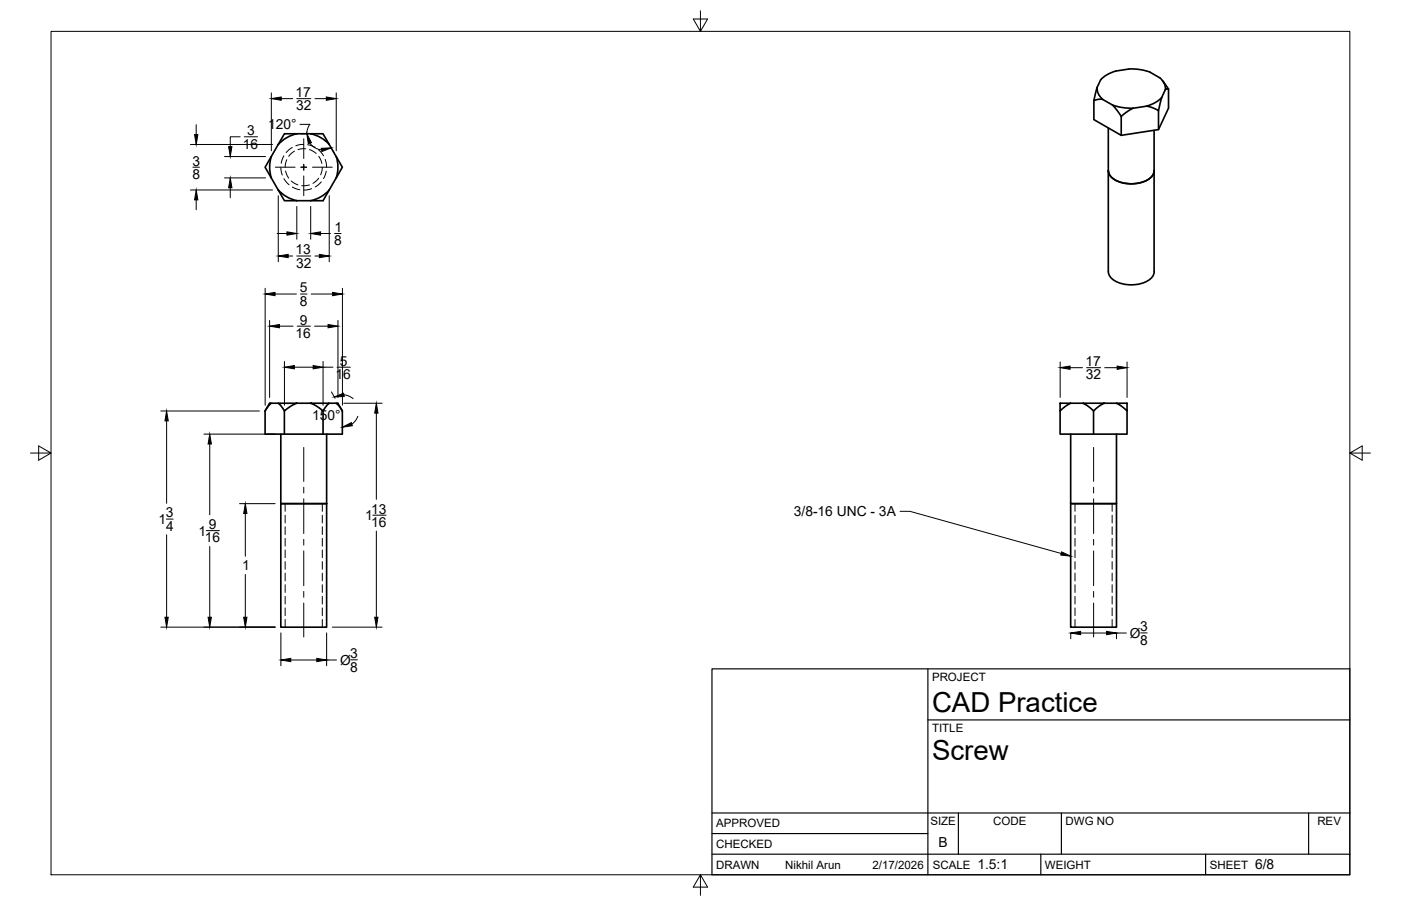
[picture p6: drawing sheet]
<svg xmlns="http://www.w3.org/2000/svg" width="432mm" height="279mm" viewBox="0 0 432 279" stroke-linecap="round" stroke-linejoin="round" font-family="sans-serif">
<!-- layer: Visible -->
<g fill="none" stroke="#000" stroke-width=".51">
<path d="M338.2 27l.2 1.6 1.5 2M341.6 39.5v44.3M342.9 32.4l2.7 3.5M342.9 32.4a16.8 16.8 0 0 0 6.4 1M343.9 21.9l4.2-.6a16.8 16.8 0 0 1 6.3 .9l3.1 1.8M343.9 21.9a9.8 9.8 0 0 0-4.6 2.7l-1.3 2.7-.9 3.8 1.4-.5h1.3l3.1 1.8M345.6 35.9v5.8M349.2 33.4l-2.1 1.2-1.5 1.3M357.1 34.1v5.9M357.5 24l1.5 2 .2 1.7M358.1 30.1l-.9 3.5a.37 .37 0 0 1-.3 .5 .37 .37 0 0 1-.5-.3l-2.9-1.1-4.3 .7M358.1 30a9.8 9.8 0 0 1-4.7 2.7"/>
<path d="M358.3 24.8l1.9 2.7-.5-.1-.5 .3-1.1 2.4M360.2 27.5v5.8l-3.1 6.7-11.5 1.7-8.5-4.8v-5.8M83.6 48.3l-1.3 2.2a1.26 1.26 0 0 0 0 2.1l1.3 2.3M83.6 54.9l2.1 3.7M83.6 48.3a10.5 10.5 0 0 0 0 6.6M85.7 44.6l1.3-2.3a1.24 1.24 0 0 1 1.8-1h9.5a1.25 1.25 0 0 1 1.8 .9l1.4 2.4M85.7 58.6l1.3 2.2a1.24 1.24 0 0 0 1.8 1.1h2.7M85.7 44.6l-2.1 3.7M85.8 58.6a10.5 10.5 0 0 0 5.7 3.3M91.5 41.3a10.5 10.5 0 0 0-5.7 3.3M95.8 41.3a10.5 10.5 0 0 1 5.7 3.3M101.5 58.6l-1.3 2.2a1.24 1.24 0 0 1-1.8 1.1h-2.6"/>
<path d="M101.5 44.6l2.1 3.7M101.5 58.6a10.5 10.5 0 0 1-5.7 3.3M103.6 48.3l1.3 2.2a1.26 1.26 0 0 1 0 2.1l-1.3 2.3M103.6 54.9l-2.1 3.7M103.6 48.3a10.5 10.5 0 0 1 0 6.6M341.6 52.6a5.1 5.1 0 0 0 4.8 3.9 8.9 8.9 0 0 0 9-2.6l.3-1.3M355.7 40.2v43.6M91.5 61.9h4.3M341.6 83.8a5.1 5.1 0 0 0 4.8 3.8 8.9 8.9 0 0 0 9-2.5l.3-1.3M81.7 126.7v7.2h23.8v-7.2M83.1 124.4h.5l-.9 .9-1 1.4zM83.6 124.4h2.1"/>
<path d="M86.6 133.9v21.4M87.7 126.7v7.2M91.5 124.4h-5.8l1.6 1.8a.42 .42 0 0 0 .4 .4 .42 .42 0 0 0 .5-.3l1.7-1.2 1.6-.7h4.3M95.8 124.4h5.7l-1.6 1.8a.42 .42 0 0 1-.4 .4 .42 .42 0 0 1-.4-.3l-1.7-1.2zM99.6 126.7v7.2M100.7 133.9v21.4M101.5 124.4h2.1M103.6 124.4h.5l1.4 2.3-1-1.4zM326.7 124.4h3.3l-1.4 .7-1.9 1.6zM326.7 126.7v7.2h20.7v-7.2M330 133.9v21.4h14.1v-21.4M330 124.4h3.8"/>
<path d="M333.8 124.4h6.5l-2.7 1.8a.52 .52 0 0 1-.5 .4 .52 .52 0 0 1-.5-.3l-1.6-1.2zM337 126.7v7.2M340.3 124.4h3.8M344.1 124.4h3.3v2.3l-1.9-1.6zM86.6 155.3h14.1M86.6 155.3v38.1h14.1v-38.1M330 155.3h14.1v38.1h-14.1z"/>
</g>
<!-- layer: Hidden -->
<g fill="none" stroke="#000" stroke-width=".31">
<path d="M86.6 51.6l.4 2.4M87.5 48l-.8 2.4M87.5 55.1l1.6 1.9M90.1 45.5l-1.9 1.6M90.1 57.7l2.3 .8M93.6 44.5l-2.4 .5M94.8 44.6l2.3 .9M96 58.2l-2.4 .4M98.1 46.2l1.6 1.8M99 56.1l-1.8 1.6M100.2 49.2l.5 2.4M100.5 52.8l-.8 2.3"/>
<path d="M87.9 155.3v2.4M87.9 158.9v2.4M99.3 155.3v2.4M99.3 158.9v2.4M331.3 155.3v2.4M331.3 158.9v2.4M342.8 155.3v2.4M342.8 158.9v2.4M87.9 162.5v2.3M87.9 166v2.4M87.9 169.6v2.4M87.9 173.2v2.4"/>
<path d="M87.9 176.7v2.4M99.3 162.5v2.3M99.3 166v2.4M99.3 169.6v2.4M99.3 173.2v2.4M99.3 176.7v2.4M331.3 162.5v2.3M331.3 166v2.4M331.3 169.6v2.4M331.3 173.2v2.4M331.3 176.7v2.4M342.8 162.5v2.3"/>
<path d="M342.8 166v2.4M342.8 169.6v2.4M342.8 173.2v2.4M342.8 176.7v2.4M87.9 180.3v2.4M87.9 183.9v2.4M87.9 187.5v2.3M87.9 191v2.4M99.3 180.3v2.4M99.3 183.9v2.4M99.3 187.5v2.3M99.3 191v2.4"/>
<path d="M331.3 180.3v2.4M331.3 183.9v2.4M331.3 187.5v2.3M331.3 191v2.4M342.8 180.3v2.4M342.8 183.9v2.4M342.8 187.5v2.3M342.8 191v2.4"/>
</g>
<!-- layer: Hidden Narrow -->
<path d="M88 52.7l1 2.2M88.4 49.3l-.5 2.3M89.8 55.8l2 1.2M90.8 46.6l-1.8 1.6M94.2 45.9l-2.4 .2M95.4 57l-2.4 .3M95.4 46.1l2.1 1.2M98.2 48.2l1 2.2M98.2 54.9l-1.7 1.6M99.3 51.6l-.5 2.3" fill="none" stroke="#000" stroke-width=".31"/>
<!-- layer: Border -->
<path d="M15.7 9.7h400.3v260.1h-400.3zM215.9 3.3v6.4l-2.2-3.8h4.4l-2.2 3.8M9.4 139.7h6.3l-3.8-2.2v4.4l3.8-2.2M416 139.7l3.8 2.2v-4.4l-3.8 2.2h6.4M215.9 269.8l2.2 3.8h-4.4l2.2-3.8v6.3" fill="none" stroke="#000" stroke-width=".31"/>
<!-- layer: Titleblock -->
<path d="M219.4 206.3h196.6v63.5h-196.6zM286 206.3v63.5M286 222h130M219.4 257.1h66.6M219.4 250.7h196.6M295.4 250.7v12.7M327.1 250.7v12.7M403.3 250.7v12.7M219.4 263.4h196.6M320.8 263.4v6.4M371.6 263.4v6.4" fill="none" stroke="#000" stroke-width=".36"/>
<!-- layer: Smart Centers -->
<g fill="none" stroke="#000" stroke-width=".31">
<path d="M84.9 51.6h6.1M92.7 51.6h1.8M93.6 42.8v6.1M93.6 50.7v1.8M93.6 54.3v6M96.3 51.6h6.1M93.6 138v10.5M337.1 138v10.5M93.6 150.3v1.7M93.6 153.8v10.7M337.1 150.3v1.7M337.1 153.8v10.7"/>
<path d="M93.6 166.3v1.8M93.6 169.9v10.7M337.1 166.3v1.8M337.1 169.9v10.7M93.6 182.4v1.8M93.6 186v10.4M337.1 182.4v1.8M337.1 186v10.4"/>
</g>
<!-- layer: FD_Dimensions -->
<g fill="none" stroke="#000" stroke-width=".31">
<path d="M60.5 38.5v3M83.6 28.6v17.9M86.7 30.4h3.5M91.5 30.4h4.3M92.5 38.4l3-.1-.7 1.4-.2 1.5M97.1 30.4h3.5M103.6 28.6v17.9M58.7 58.6h25.3M58.7 44.6h25.3M59.5 51.6h2M69.2 54.9h12.7M69.2 48.3h12.7"/>
<path d="M71 57.9v3.1M74 42.2h-3v3M75.3 42.2h4.1M92.8 41.3h1.2M95.5 44.1l1.3 1.3 2.3 .8M102.4 46.1l.6 1M60.5 61.6v3.1M85.4 72h3M85.8 60.4v20.3M88.8 79h1.4M91.5 79h4.3M91.5 63.6v10.2"/>
<path d="M95.8 63.6v10.2M97.1 79h1.3M98.8 72h3.1M101.5 60.4v20.3M103.1 72h2M81.7 88.9v36.1M83.1 98.8v23.8M84.8 90.7h6.6M92.6 90.7h2M95.9 90.7h6.6M104.2 98.8v23.8M105.5 88.9v36.1"/>
<path d="M86.1 100.6h4.2M87.7 111.5v13.5M90.7 113.2h5.8M91.6 100.6h4.1M96.9 100.6h4.2M99.6 111.5v13.5M99.6 113.2h3M103.9 113.2h4.1M326.7 111.6v11M329.8 113.4h3.8M334.9 113.4h4.3M340.5 113.4h3.8"/>
<path d="M347.4 111.6v11M49.6 126.7h30.3M51.4 129.8v25.4M62.9 133.9h21.9M64.6 136.9v21.9M102.2 120.9l1.1 1.9M105.9 124.4h11.9M106 121.8l1.5 .3 1.3 .9M110.3 128.4l-.7 1.3-1.1 1.1M116 127.4v26.6M73.8 155.3h11M75.6 158.4v13.2"/>
<path d="M114.9 158.9h4.1M51.3 160.1h2.1M51.4 164.9v25.5M63.6 163.6h4M64.6 168.5v21.9M75.6 177.2v13.2M116 163.8v26.6M49.6 193.4h35.2M86.6 195.2v10.1M100.7 195.2v10.1M102.4 193.4h15.4M330 195.2v1.8"/>
<path d="M333.1 195.2h8M344.1 195.2v1.8M344.1 195.2h3.1M351.6 195.2h2M89.6 203.5h8M100.7 203.5h3M108.1 203.5h2.1"/>
</g>
<g fill="#000" stroke="#000" stroke-width=".31">
<path d="M83.6 30.4l3.1-.5v1zM100.6 29.9l3 .5-3 .5zM60 41.5h1l-.5 3.1zM71 54.9l.5 3h-1zM70.5 45.2h1l-.5 3.1zM94.6 41.3l1.4 2.7-1 .3zM99 45.7l3.1-.1-2.9 1.1zM60.5 58.6l.5 3h-1zM88.4 71.5l3.1 .5-3.1 .5zM85.8 79l3-.6v1.1zM98.4 78.4l3.1 .6-3.1 .5zM95.8 72l3-.5v1z"/>
<path d="M81.7 90.7l3.1-.5v1zM102.5 90.2l3 .5-3 .5zM83.1 100.6l3-.5v1zM87.7 113.2l3-.5v1zM96.5 112.7l3.1 .5-3.1 .5zM101.1 100.1l3.1 .5-3.1 .5zM326.7 113.4l3.1-.5v1zM344.3 112.9l3.1 .5-3.1 .5zM51.4 126.7l.5 3.1h-1.1zM64.6 133.9l.6 3h-1.1zM103 122.4l2.9-1.1 .2 1zM105.5 131.7l2.8-1.4 .3 1z"/>
<path d="M116 124.4l.5 3h-1zM75.6 155.3l.5 3.1h-1zM50.8 190.4h1.1l-.5 3zM64.1 190.4h1.1l-.6 3zM75.1 190.4h1l-.5 3zM115.5 190.4h1l-.5 3zM330 195.2l3.1-.5v1zM341.1 194.7l3 .5-3 .5zM86.6 203.5l3-.5v1zM97.6 203l3.1 .5-3.1 .5z"/>
</g>
<!-- layer: Hole Notes -->
<path d="M327.2 170.2l2.8 1.3-3.1-.3z" fill="#000" stroke="#000" stroke-width=".31"/>
<path d="M277.4 157.7h3.1l46.6 13" fill="none" stroke="#000" stroke-width=".31"/>
<g font-size="8.5">
<text x="287.3" y="219.5">CAD Practice</text>
<text x="287.3" y="234.5">Screw</text>
</g>
<g font-size="4.3">
<text x="91.1" y="29.9">17</text>
<text x="91.3" y="34">32</text>
<text x="76.2" y="41.7">3</text>
<text x="82.7" y="39.9">120°</text>
<text x="74.8" y="45.8">16</text>
<text x="59.3" y="51.1">3</text>
<text x="59.3" y="55.2">8</text>
<text x="103.1" y="71.5">1</text>
<text x="103" y="75.6">8</text>
<text x="91.1" y="78.4">13</text>
<text x="91.3" y="82.6">32</text>
<text x="92.4" y="90.2">5</text>
<text x="92.5" y="94.3">8</text>
<text x="92.5" y="100.1">9</text>
<text x="91.1" y="104.2">16</text>
<text x="104.8" y="112.7">5</text>
<text x="334.6" y="112.9">17</text>
<text x="103.4" y="116.9">16</text>
<text x="334.7" y="117">32</text>
<text x="96.2" y="129.5">150°</text>
<text x="48.9" y="161.6">1</text>
<text x="51.1" y="159.6">3</text>
<text x="112.5" y="160.4">1</text>
<text x="114.4" y="158.4">13</text>
<text x="244.7" y="159.3">3/8-16 UNC - 3A</text>
<text x="51.2" y="163.6">4</text>
<text x="61.2" y="165.2">1</text>
<text x="63.1" y="167.3">16</text>
<text x="64.4" y="163.1">9</text>
<text x="114.4" y="162.5">16</text>
<text x="74.6" y="175.9">1</text>
<text x="348.3" y="196.7">Ø</text>
<text x="351.4" y="194.7">3</text>
<text x="108" y="203">3</text>
<text x="351.4" y="198.8">8</text>
<text x="104.8" y="205">Ø</text>
<text x="108" y="207.1">8</text>
<text x="289.3" y="261.2">B</text>
<text x="301.2" y="268.1">1.5:1</text>
<text x="386.8" y="268.1">6/8</text>
</g>
<g font-size="3.5">
<text x="287.3" y="210.1">PROJECT</text>
<text x="287.3" y="225.8">TITLE</text>
<text x="220.7" y="255.2">APPROVED</text>
<text x="286.7" y="254.5">SIZE</text>
<text x="306.1" y="254.5">CODE</text>
<text x="328.4" y="254.5">DWG NO</text>
<text x="406" y="254.5">REV</text>
<text x="220.7" y="261.5">CHECKED</text>
<text x="220.7" y="267.9">DRAWN</text>
<text x="242" y="267.9">Nikhil Arun</text>
<text x="268.9" y="267.9">2/17/2026</text>
<text x="287.5" y="267.9">SCALE</text>
<text x="322.1" y="267.9">WEIGHT</text>
<text x="372.9" y="267.9">SHEET</text>
</g>
</svg>
